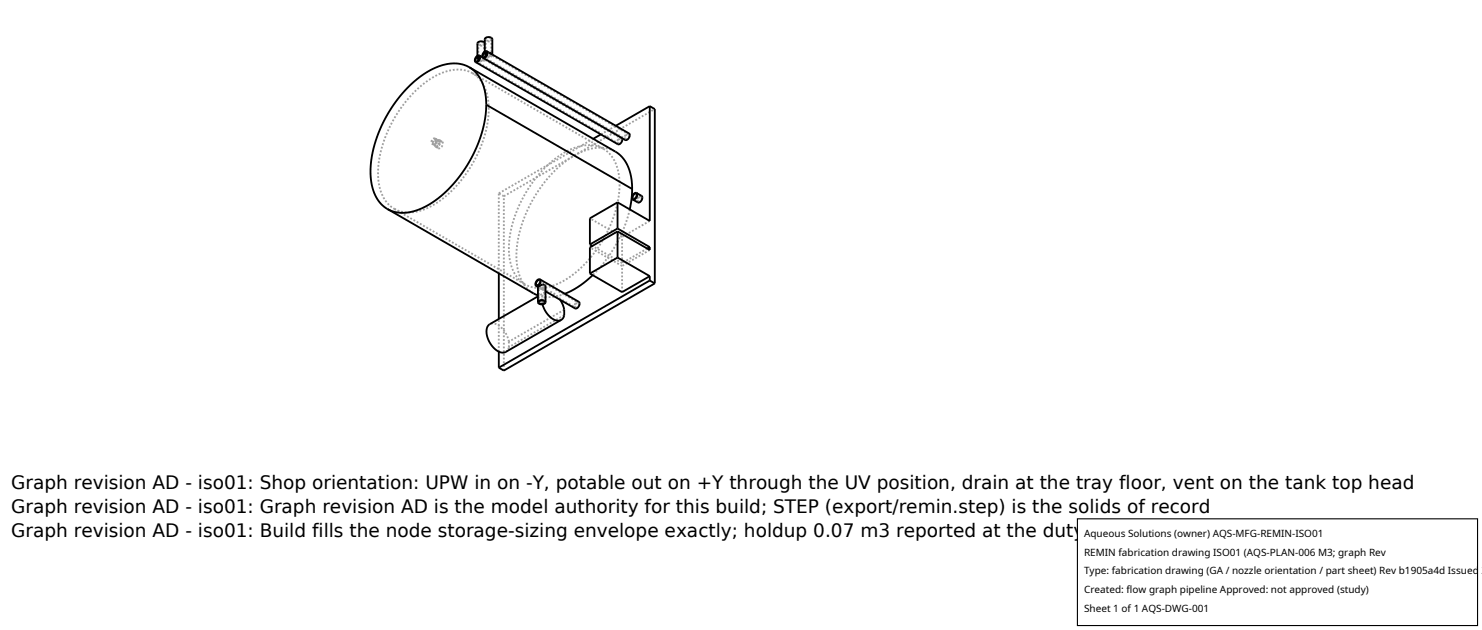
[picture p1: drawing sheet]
<svg xmlns="http://www.w3.org/2000/svg" width="212mm" height="90mm" viewBox="0 0 212 90" stroke-linecap="round" stroke-linejoin="round" font-family="sans-serif">
<g fill="none" stroke="#a0a0a0" stroke-width=".26" stroke-dasharray=".3 .3" stroke-linecap="butt">
<path d="M62.1 19.8h-.2l-.2 .2-.1 .3 .1 .2M62.2 20l-.1-.2M62.3 19.9h-.2l-.2 .3-.1 .2 .1 .2M62.3 19.9l-.2-.1M62.3 19.9h-.2l-.2 .2-.1 .4 .1 .1M67.5 10.5l-1.2-.5h-1.4l-1.5 .3-1.5 .7-1.6 1.1-1.4 1.3-1.4 1.6-1.2 1.9-1 2-.7 1.9-.5 2-.1 1.8 .1 1.8 .5 1.4 .7 1.2 1 .8M67.5 10.5l18.7 10.7M68 8.7l20.3 11.8M68.2 8.4l.1-.4 .4 .1M68.2 8v.4M68.2 8.5l.4 .3M68.2 8.5v-.1"/>
<path d="M68.3 8.5l.1-.3h.3M68.3 6.2l.3-.2h.4M68.3 8.3l.2-.2 .4 .1M68.3 6.2v2.1M68.4 8.1l20.3 11.7M68.5 8.2h.1M68.5 8.3l.2-.1M68.6 8.2l-.1-.1M68.6 8.2h.1M68.6 8.8l.5-.3M68.6 8.8l-.4-.3M68.7 8.7l.3-.2"/>
<path d="M68.7 8.7l.2 .1M68.9 8.2h.2M68.9 8.2h.1M68.9 8.2l.2 .1M68.9 8.2l.4 .2M69 8.5h.1M69 6l.1 .2M69 8.2l.1 .1M69 8.1l20.4 11.8M69.1 8.5l.2-.1M69.1 8.2l.2 .2M69.1 8.5h.1"/>
<path d="M69.1 6.2l-.1 .2h-.3h-.3l-.1-.2M69.1 8.5l-.1 .1-.3 .1M69.1 8.3l-.5 .3-.2-.1-.1-.2M69.1 6.2v2.1M69.2 7.8l.2-.4 .4 .1M69.2 6.1l.1 .1M69.2 7.4v.4M69.2 7.9l.5 .3M69.2 7.9v-.1M69.2 8.5l-.3 .3M69.3 6.2l-.2 .2-.4 .1-.3-.1-.2-.2M69.3 8.4l19.5 11.3"/>
<path d="M69.3 6.2v2.2M69.4 7.9l.1-.3h.3M69.4 5.6l.2-.2h.5M69.4 7.7l.1-.2 .5 .1M69.4 5.6v2.1M69.5 7.4l20.3 11.8M69.5 7.6h.1M69.5 7.7l.3-.1M69.6 7.6l-.1-.1M69.6 7.6h.2M69.7 8.2l.5-.3M69.7 8.2l-.5-.3"/>
<path d="M69.8 8.1l.3-.2M69.8 8.1l.1 .1M69.8 15.6l-.1-1.7-.5-1.5-.7-1.1-1-.8M70 7.6h.1M70 7.6l.1 .1M70.1 7.9h.1M70.1 5.4l.1 .2M70.1 7.6v.1M70.1 7.7h.1M70.2 7.9l.1-.1M70.2 7.9h.1M70.2 5.6l-.2 .2h-.2h-.3l-.1-.2"/>
<path d="M70.2 7.9l-.1 .1-.3 .1M70.2 7.7l-.6 .3-.2-.1v-.2M70.2 5.6v2.1M70.3 7.9l-.4 .3M70.3 5.6l-.1 .2-.4 .1-.4-.1-.2-.2M85.8 19.2l2.1-1.2M88.7 19.8l.1 .2M88.8 19.7h.1M88.8 20l-.2 .4-.3 .1M89.3 20l-.1-.3 .1-.3 .2-.3 .3-.1M89.4 19.9l-.1-.2 .1-.3 .2-.2h.2M89.8 19.2v.2"/>
<path d="M89.8 19.4l-.1 .4-.3 .1M56.3 29.8l.9 .4 1 .1h1.1l1.1-.3 1.1-.5 1.2-.8 2.2-1.8 1-1.2 1-1.4 .8-1.3 .8-1.6 1-2.9 .2-1.6 .1-1.3M56.3 29.8l18.7 10.8M61.7 20.5l.3-.1 .2-.4M61.9 20.6l.3-.1 .2-.4M61.9 20.6l-.2-.1M62.2 21l.5-.2 .2-.5M62.2 21l.4 .2M62.3 20.8l.3-.1 .2-.4M62.3 20.8l-.4-.2M62.4 20.1l-.1-.2M62.6 21.2l.4-.2 .3-.5"/>
<path d="M62.7 20.1l-.2 .1-.2 .2-.1 .3 .1 .1M62.7 20.1l-.4-.2M62.8 20l-.3 .1-.3 .3-.1 .3 .1 .3M62.8 20l.3 .2M62.8 20.3l-.1-.2M62.9 20.3l-.1-.3M63.1 20.2h-.2l-.3 .3-.1 .4 .1 .3M63.3 20.5l-.2-.3M71.2 39v-11.4M71.2 27.6l13.5-7.8M72 28l-.8-.4M72 28l21.5-12.4"/>
<path d="M86.2 21.2l1 .9 .7 1.1 .4 1.5 .2 1.7M88.2 20.6l-.1-.2 .1-.4 .3-.3h.3M88.3 20.5l-.1-.2 .1-.3 .2-.2h.2M88.5 26.4l-.1 1.3-.3 1.6-.9 2.9-.8 1.5-.8 1.4-2 2.5-2.1 1.9-1.2 .7-1.2 .5-1.1 .4h-1.1l-1.1-.1-.8-.4M88.8 37.6v-3.8M88.8 33.8l-4.5-2.6M88.8 37.6l-4.2-2.5M88.8 38l-4.5-2.7M89.9 29.9l-.8 2.8-1.2 2.4-1.6 2.3-1.7 1.9M90.4 28.4l.8 .4M90.8 27.7l.8 .4M91.1 28.9l-.1-.2 .1-.4 .3-.3h.2"/>
<path d="M91.2 28.8l-.1-.2 .1-.3 .2-.2h.2M91.6 28.1v.2M91.6 28.3l-.1 .4-.3 .1M92.4 35.5l-3.6 2.1M92.8 31.5l-4 2.3M92.8 35.7l-4 2.3M71.2 50.2v-4.7M72 52.9v-24.9M72.2 50.3l.3-.3 .2-.4M72.7 49.6v-.8M72.7 48.8l-.4-1.1-.7-1-.9-.5h-.4l-.3 .1M75 40.6l-1-.9-.8-1.1-.4-1.5-.1-1.7 .2-2 .4-1.9 .7-1.9 1-2 1.2-1.8 1.4-1.6 1.5-1.4 1.5-1 1.5-.7 1.5-.3h1.3l1.3 .4"/>
<path d="M76.2 41.9l-1.1-.9-.7-1.1-.5-1.4-.1-1.9 .1-1.8 .4-2.2 .8-2.2 1-1.9 1.3-2 1.3-1.6 1.6-1.5 1.6-1.1 1.7-.8 1.6-.4 1.4 .1 1.3 .4M76.6 40.7l5.6 3.2M76.8 41l.5 .2M76.8 40.8l.4-.2M76.8 40.8l.2 .1M77 41v.1M77 43.2v-2.2M77 41.1l.2 .1M77 40l5.6 3.2M77.2 41.2l.4 .1 .2-.3M77.2 40.6l.2 .1M77.2 40.6l-.4 .2"/>
<path d="M77.4 40.7l-.4 .2M77.4 40.7h-.3l-.1 .2M77.4 41.3l-.1-.1M77.4 41.3l.5 .3M77.4 41.1l.1 .1M77.4 41.1h.3l.1-.2M77.5 40.6l.4 .2M77.5 41.2h.2l.2-.2M77.5 41.2l.4-.2M77.7 41.2l-.3-.1M77.7 40.8h-.3l-.4 .2M77.8 41.3h-.4"/>
<path d="M77.8 40.9l-.1 .3M77.8 40.9l.1 .1M77.8 41l-.1-.2M77.8 43.2v-2.2M77.9 41.7l-.3 .3-.2 .4 .1 1.1M77.9 41.7l-1.1 .6M77.9 41l-.1 .3M80 42.8l-.4-.5-.6-.4-.5-.3-.5 .1M80.6 45l-7.9 4.6M80.6 44.2l-7.9 4.6M80.7 41.9l-1.1 .4-.9 .1h-1l-.9-.2M82.1 44l-.1-.2 .1-.4 .3-.3h.3"/>
<path d="M82.2 43.9l-.1-.1 .1-.3 .2-.3h.2M82.6 43.2l.1 .2M82.7 43.4l-.2 .4-.3 .1M88.8 41.7v-3.7"/>
</g>
<g fill="none" stroke="#000" stroke-width=".26">
<path d="M67 9.6l21.2 12.3 .9 .9 .7 1.2 .4 1.4 .1 1.6M67 9.6l1.1 .9 .7 1.1 .5 1.5 .1 1.9M67 9.6l-1.3-.5h-1.4l-1.5 .3-1.7 .8-1.5 1.1-1.5 1.4-1.5 1.7-1.2 1.8-1.1 2.1-.7 2-.5 2.1-.2 2 .2 1.8 .4 1.5 .8 1.3 1 .8M67.9 8.9l20.3 11.7h.3l.2-.2 .2-.4v-.3M68.1 8.1l.3-.1 .1 .3-.2 .3-.2 .2-.2-.3zM68.5 8.1l-.2 .1-.1 .2M68.5 7.9l.1 .3-.1 .4-.3 .3h-.3M68.5 7.9l-.3 .1-.3 .2-.1 .4 .1 .3M68.5 7.9l.3 .3M68.5 8.2l-.3 .2M68.5 8.3l-.2 .2-.1-.1M68.8 8.2h.1"/>
<path d="M69.2 7.5l.2-.1 .1 .3-.1 .3-.3 .2-.1-.3zM69.2 6.1l-.4-.2-.6 .2v1.9M69.2 7.4v-1.9l.4-.2h.5l.2 .3v2.2M69.4 15v1.5l-.3 1.6-.5 1.6-.6 1.5-.8 1.5-.9 1.5-2 2.6-1.1 1-1.2 1-1.3 .7-1.2 .5-1.1 .3-1.2 .1-1-.2-.9-.4M69.4 15l20.9 12M69.5 7.5l-.2 .1v.2M69.5 7.3l.1 .2-.1 .4-.2 .3-.3 .1M69.5 7.3h-.2l-.3 .3-.1 .4 .1 .3M69.5 7.3l.4 .3M69.5 7.6l-.2 .2M69.5 7.7l-.1 .2-.1-.1M69.9 7.6l.4 .2"/>
<path d="M70.3 7.8h.1M70.3 7.8l19.5 11.3 .1 .2-.1 .4-.2 .3h-.3l-20.3-11.7M85.8 19.2l-1.1 .6M92.8 15.2l-4.9 2.8M92.8 15.2v16.3l-4.6-2.6M92.8 15.2l.7 .4v24.9M55.3 29.8l21.5 12.4M71.2 39v6.5M77.1 39.9l5.6 3.2 .1 .2-.1 .3-.2 .4h-.4l-4.2-2.4M77.1 39.9l.1 .3-.1 .3-.2 .3h-.3M77.1 39.9h-.2l-.3 .3-.1 .4 .1 .2M84.3 39.1l4.5 2.6 4-2.3"/>
<path d="M84.3 34.9l.3 .2M84.6 39.3l-2 1.6-1.9 1M88.2 33l4.6 2.7v-.4M88.2 28.9v3.7M88.2 33v3.8M88.2 32.6l4.6 2.7M88.2 36.8l4.6 2.6M88.2 28.9l-3.9 2.3v3.7M88.2 33l-3.9 2.3v3.8M88.2 32.6l-3.9 2.3M88.2 36.8l-3.9 2.3M90.3 27l-.1 1.4-.3 1.5"/>
<path d="M90.5 27.8l.3-.1 .1 .2-.1 .3-.3 .2-.1-.2zM90.9 27.6l.8 .4v.3l-.1 .3-.2 .3h-.2l-.8-.4M90.9 27.6l.1 .2-.1 .4-.3 .3h-.2M90.9 27.6h-.2l-.3 .3-.1 .3 .1 .3M92.8 39.4v.7M92.8 35.3l-.4 .2M71.2 50.2v2.3M76.6 40.8l.2 .2M76.7 40.1l.3-.1 .1 .2-.1 .4-.3 .1-.1-.2zM76.8 42.3l-7.1 4.2-.2 .6 .1 .9 .4 .9 .5 .8 .9 .6 .4 .1 .4-.1 7.9-4.6M76.8 41l.7-.4 .4 .2v2.4M76.8 43.2l.2-.2 .3-.2 .4 .1 .2 .3"/>
<path d="M76.8 43.2l.2 .2 .3 .1 .4-.1 .2-.2M76.8 41v2.2M77 43l.5-.1 .3 .3-.2 .1-.4 .1-.2-.2zM77.5 43.5l.5 1 .7 .9 .8 .4 .6-.1M78 41.7h-.1M80 42.8l.4 .7 .2 .7v.9l-.5 .6M92.8 40.1l.7 .4M92.8 40.1l-21.6 12.4M93.5 40.5l-21.5 12.4-.8-.4"/>
</g>
<path d="M153.9 74.1h57.1v15.2h-57.1z" fill="#fff" stroke="#000" stroke-width=".16"/>
<g font-size="2.6">
<text x="1.6" y="69.8">Graph revision AD - iso01: Shop orientation: UPW in on -Y, potable out on +Y through the UV position, drain at the tray floor, vent on the tank top head</text>
<text x="1.6" y="73.3">Graph revision AD - iso01: Graph revision AD is the model authority for this build; STEP (export/remin.step) is the solids of record</text>
<text x="1.6" y="76.7">Graph revision AD - iso01: Build fills the node storage-sizing envelope exactly; holdup 0.07 m3 reported at the duty-basis level (A-VES)</text>
</g>
<g font-size="1.4">
<text x="154.8" y="76.6">Aqueous Solutions (owner) AQS-MFG-REMIN-ISO01</text>
<text x="154.8" y="79.3">REMIN fabrication drawing ISO01 (AQS-PLAN-006 M3; graph Rev</text>
<text x="154.8" y="82">Type: fabrication drawing (GA / nozzle orientation / part sheet) Rev b1905a4d Issued 2</text>
<text x="154.8" y="84.7">Created: flow graph pipeline Approved: not approved (study)</text>
<text x="154.8" y="87.4">Sheet 1 of 1 AQS-DWG-001</text>
</g>
</svg>
